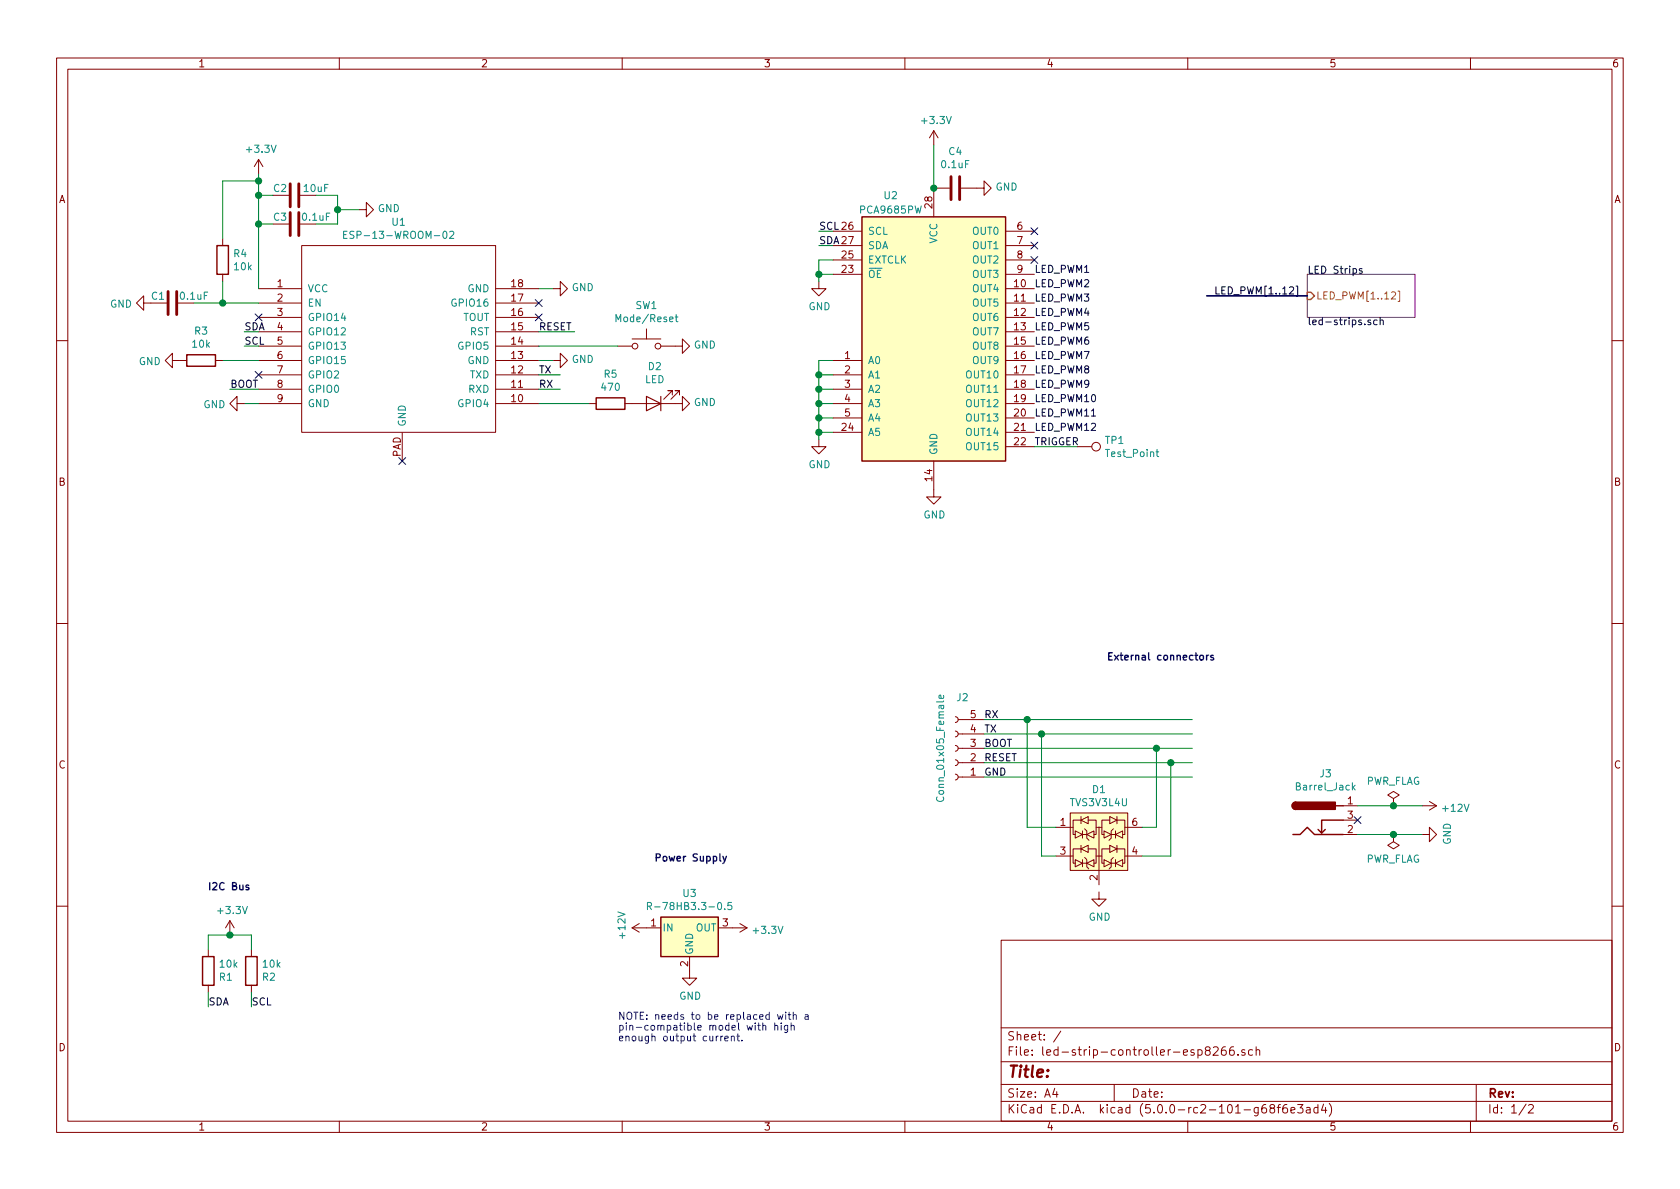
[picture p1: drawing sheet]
EESchema Schematic File Version 4
LIBS:led-strip-controller-esp8266-cache
EELAYER 26 0
EELAYER END
$Descr A4 11693 8268
encoding utf-8
Sheet 1 2
Title ""
Date ""
Rev ""
Comp ""
Comment1 ""
Comment2 ""
Comment3 ""
Comment4 ""
$EndDescr
$Comp
L ESP8266:ESP-13-WROOM-02 U1
U 1 1
P 2800 2300
F 0 "U1" H 2775 3065 50  0000 C CNN
F 1 "ESP-13-WROOM-02" H 2775 2974 50  0000 C CNN
F 2 "ESP8266:ESP-13-WROOM-02" H 2700 2300 50  0001 C CNN
F 3 "http://l0l.org.uk/2014/12/esp8266-modules-hardware-guide-gotta-catch-em-all/" H 2700 2300 50  0001 C CNN
	1    2800 2300
	1    0    0    -1  
$EndComp
$Comp
L power:GND #PWR0101
U 1 1
P 5700 3050
F 0 "#PWR0101" H 5700 2800 50  0001 C CNN
F 1 "GND" H 5705 2877 50  0000 C CNN
F 2 "" H 5700 3050 50  0001 C CNN
F 3 "" H 5700 3050 50  0001 C CNN
	1    5700 3050
	1    0    0    -1  
$EndComp
Wire Wire Line
	5700 2500 5700 2600
Wire Wire Line
	5700 2500 5800 2500
Wire Wire Line
	5800 2600 5700 2600
Connection ~ 5700 2600
Wire Wire Line
	5800 2700 5700 2700
Connection ~ 5700 2700
Wire Wire Line
	5700 2700 5700 2800
Wire Wire Line
	5800 2800 5700 2800
Connection ~ 5700 2800
Wire Wire Line
	5700 2800 5700 2900
Wire Wire Line
	5800 2900 5700 2900
Connection ~ 5700 2900
Wire Wire Line
	5700 2900 5700 3000
Wire Wire Line
	5800 3000 5700 3000
Wire Wire Line
	5700 2600 5700 2700
Wire Wire Line
	5800 1800 5700 1800
Wire Wire Line
	5700 1800 5700 1900
Wire Wire Line
	5700 1900 5800 1900
$Comp
L power:GND #PWR0102
U 1 1
P 5700 1950
F 0 "#PWR0102" H 5700 1700 50  0001 C CNN
F 1 "GND" H 5705 1777 50  0000 C CNN
F 2 "" H 5700 1950 50  0001 C CNN
F 3 "" H 5700 1950 50  0001 C CNN
	1    5700 1950
	1    0    0    -1  
$EndComp
Wire Wire Line
	5700 1900 5700 1950
Connection ~ 5700 1900
Wire Wire Line
	5700 3050 5700 3000
Connection ~ 5700 3000
$Comp
L power:GND #PWR0103
U 1 1
P 6500 3400
F 0 "#PWR0103" H 6500 3150 50  0001 C CNN
F 1 "GND" H 6505 3227 50  0000 C CNN
F 2 "" H 6500 3400 50  0001 C CNN
F 3 "" H 6500 3400 50  0001 C CNN
	1    6500 3400
	1    0    0    -1  
$EndComp
$Comp
L power:+3.3V #PWR0104
U 1 1
P 6600 2300
F 0 "#PWR0104" H 6600 2150 50  0001 C CNN
F 1 "+3.3V" H 6615 2473 50  0000 C CNN
F 2 "" H 6600 2300 50  0001 C CNN
F 3 "" H 6600 2300 50  0001 C CNN
	1    6600 2300
	1    0    0    -1  
$EndComp
Wire Wire Line
	5800 1600 5700 1600
Wire Wire Line
	5700 1700 5800 1700
Text Label 5700 1700 0    50   ~ 0
SDA
Text Label 5700 1600 0    50   ~ 0
SCL
Wire Wire Line
	1800 2300 1700 2300
Wire Wire Line
	1800 2400 1700 2400
Text Label 1700 2300 0    50   ~ 0
SDA
Text Label 1700 2400 0    50   ~ 0
SCL
Wire Wire Line
	6500 1000 6500 1300
$Comp
L Device:R R1
U 1 1
P 1450 6750
F 0 "R1" H 1520 6796 50  0000 L CNN
F 1 "10k" H 1520 6705 50  0000 L CNN
F 2 "Resistor_SMD:R_0805_2012Metric_Pad1.29x1.40mm_HandSolder" V 1380 6750 50  0001 C CNN
F 3 "~" H 1450 6750 50  0001 C CNN
	1    1450 6750
	1    0    0    1   
$EndComp
$Comp
L Device:R R2
U 1 1
P 1750 6750
F 0 "R2" H 1820 6796 50  0000 L CNN
F 1 "10k" H 1820 6705 50  0000 L CNN
F 2 "Resistor_SMD:R_0805_2012Metric_Pad1.29x1.40mm_HandSolder" V 1680 6750 50  0001 C CNN
F 3 "~" H 1750 6750 50  0001 C CNN
	1    1750 6750
	1    0    0    1   
$EndComp
Text Label 1450 7000 0    50   ~ 0
SDA
Wire Wire Line
	1450 7000 1450 6900
Wire Wire Line
	1750 7000 1750 6900
Text Label 1750 7000 0    50   ~ 0
SCL
Wire Wire Line
	1750 6600 1750 6500
Wire Wire Line
	1450 6500 1450 6600
$Comp
L power:+3.3V #PWR0105
U 1 1
P 1600 6500
F 0 "#PWR0105" H 1600 6350 50  0001 C CNN
F 1 "+3.3V" H 1615 6673 50  0000 C CNN
F 2 "" H 1600 6500 50  0001 C CNN
F 3 "" H 1600 6500 50  0001 C CNN
	1    1600 6500
	1    0    0    -1  
$EndComp
Wire Wire Line
	1450 6500 1600 6500
Connection ~ 1600 6500
Wire Wire Line
	1600 6500 1750 6500
$Comp
L Driver_LED:PCA9685PW U2
U 1 1
P 6500 2300
F 0 "U2" H 6200 3250 50  0000 C CNN
F 1 "PCA9685PW" H 6200 3150 50  0000 C CNN
F 2 "Package_SO:TSSOP-28_4.4x9.7mm_P0.65mm" H 6525 1325 50  0001 L CNN
F 3 "http://www.nxp.com/documents/data_sheet/PCA9685.pdf" H 6100 3000 50  0001 C CNN
	1    6500 2300
	1    0    0    -1  
$EndComp
Text Notes 1750 6200 2    50   ~ 10
I2C Bus
Wire Wire Line
	1800 1550 1800 2000
$Comp
L Device:C C3
U 1 1
P 2050 1550
F 0 "C3" V 2000 1450 50  0000 C CNN
F 1 "0.1uF" V 2000 1700 50  0000 C CNN
F 2 "Capacitor_SMD:C_0805_2012Metric_Pad1.29x1.40mm_HandSolder" H 2088 1400 50  0001 C CNN
F 3 "~" H 2050 1550 50  0001 C CNN
	1    2050 1550
	0    1    1    0   
$EndComp
$Comp
L Device:C C2
U 1 1
P 2050 1350
F 0 "C2" V 2000 1250 50  0000 C CNN
F 1 "10uF" V 2000 1500 50  0000 C CNN
F 2 "Capacitor_SMD:C_0805_2012Metric_Pad1.29x1.40mm_HandSolder" H 2088 1200 50  0001 C CNN
F 3 "~" H 2050 1350 50  0001 C CNN
	1    2050 1350
	0    1    1    0   
$EndComp
Wire Wire Line
	1800 1550 1900 1550
Wire Wire Line
	1800 1550 1800 1350
Wire Wire Line
	1800 1350 1900 1350
Connection ~ 1800 1550
$Comp
L power:GND #PWR0118
U 1 1
P 2500 1450
F 0 "#PWR0118" H 2500 1200 50  0001 C CNN
F 1 "GND" V 2505 1322 50  0000 R CNN
F 2 "" H 2500 1450 50  0001 C CNN
F 3 "" H 2500 1450 50  0001 C CNN
	1    2500 1450
	0    -1   -1   0   
$EndComp
Wire Wire Line
	2200 1350 2350 1350
Wire Wire Line
	2200 1550 2350 1550
Wire Wire Line
	2350 1550 2350 1450
Wire Wire Line
	2500 1450 2350 1450
Connection ~ 2350 1450
Wire Wire Line
	2350 1450 2350 1350
Wire Wire Line
	1800 1350 1800 1250
Connection ~ 1800 1350
$Comp
L power:+3.3V #PWR0119
U 1 1
P 1800 1200
F 0 "#PWR0119" H 1800 1050 50  0001 C CNN
F 1 "+3.3V" H 1815 1373 50  0000 C CNN
F 2 "" H 1800 1200 50  0001 C CNN
F 3 "" H 1800 1200 50  0001 C CNN
	1    1800 1200
	1    0    0    -1  
$EndComp
$Comp
L Device:R R4
U 1 1
P 1550 1800
F 0 "R4" H 1620 1846 50  0000 L CNN
F 1 "10k" H 1620 1755 50  0000 L CNN
F 2 "Resistor_SMD:R_0805_2012Metric_Pad1.29x1.40mm_HandSolder" V 1480 1800 50  0001 C CNN
F 3 "~" H 1550 1800 50  0001 C CNN
	1    1550 1800
	1    0    0    -1  
$EndComp
Wire Wire Line
	1800 2100 1550 2100
Wire Wire Line
	1550 2100 1550 1950
$Comp
L Device:C C1
U 1 1
P 1200 2100
F 0 "C1" V 1150 2000 50  0000 C CNN
F 1 "0.1uF" V 1150 2250 50  0000 C CNN
F 2 "Capacitor_SMD:C_0805_2012Metric_Pad1.29x1.40mm_HandSolder" H 1238 1950 50  0001 C CNN
F 3 "~" H 1200 2100 50  0001 C CNN
	1    1200 2100
	0    1    1    0   
$EndComp
$Comp
L power:GND #PWR0120
U 1 1
P 1050 2100
F 0 "#PWR0120" H 1050 1850 50  0001 C CNN
F 1 "GND" V 1055 1972 50  0000 R CNN
F 2 "" H 1050 2100 50  0001 C CNN
F 3 "" H 1050 2100 50  0001 C CNN
	1    1050 2100
	0    1    1    0   
$EndComp
Wire Wire Line
	1800 1250 1550 1250
Wire Wire Line
	1550 1250 1550 1650
Connection ~ 1800 1250
Wire Wire Line
	1800 1250 1800 1200
Wire Wire Line
	1800 2800 1700 2800
$Comp
L power:GND #PWR0121
U 1 1
P 1700 2800
F 0 "#PWR0121" H 1700 2550 50  0001 C CNN
F 1 "GND" V 1705 2672 50  0000 R CNN
F 2 "" H 1700 2800 50  0001 C CNN
F 3 "" H 1700 2800 50  0001 C CNN
	1    1700 2800
	0    1    1    0   
$EndComp
Wire Wire Line
	3750 2000 3850 2000
$Comp
L power:GND #PWR0122
U 1 1
P 3850 2000
F 0 "#PWR0122" H 3850 1750 50  0001 C CNN
F 1 "GND" V 3855 1872 50  0000 R CNN
F 2 "" H 3850 2000 50  0001 C CNN
F 3 "" H 3850 2000 50  0001 C CNN
	1    3850 2000
	0    -1   -1   0   
$EndComp
Wire Wire Line
	1800 2500 1550 2500
$Comp
L Device:R R3
U 1 1
P 1400 2500
F 0 "R3" V 1193 2500 50  0000 C CNN
F 1 "10k" V 1284 2500 50  0000 C CNN
F 2 "Resistor_SMD:R_0805_2012Metric_Pad1.29x1.40mm_HandSolder" V 1330 2500 50  0001 C CNN
F 3 "~" H 1400 2500 50  0001 C CNN
	1    1400 2500
	0    1    1    0   
$EndComp
$Comp
L power:GND #PWR0123
U 1 1
P 1250 2500
F 0 "#PWR0123" H 1250 2250 50  0001 C CNN
F 1 "GND" V 1255 2372 50  0000 R CNN
F 2 "" H 1250 2500 50  0001 C CNN
F 3 "" H 1250 2500 50  0001 C CNN
	1    1250 2500
	0    1    1    0   
$EndComp
Wire Wire Line
	1600 2700 1800 2700
$Comp
L power:GND #PWR0125
U 1 1
P 3850 2500
F 0 "#PWR0125" H 3850 2250 50  0001 C CNN
F 1 "GND" V 3855 2372 50  0000 R CNN
F 2 "" H 3850 2500 50  0001 C CNN
F 3 "" H 3850 2500 50  0001 C CNN
	1    3850 2500
	0    -1   -1   0   
$EndComp
Wire Wire Line
	3850 2500 3750 2500
Wire Wire Line
	3750 2600 3900 2600
Wire Wire Line
	3750 2700 3900 2700
Text Label 3750 2700 0    50   ~ 0
RX
Text Label 3750 2600 0    50   ~ 0
TX
NoConn ~ 3750 2200
NoConn ~ 3750 2100
NoConn ~ 1800 2600
NoConn ~ 1800 2200
NoConn ~ 2800 3200
$Comp
L power:+3.3V #PWR0126
U 1 1
P 6500 1000
F 0 "#PWR0126" H 6500 850 50  0001 C CNN
F 1 "+3.3V" H 6515 1173 50  0000 C CNN
F 2 "" H 6500 1000 50  0001 C CNN
F 3 "" H 6500 1000 50  0001 C CNN
	1    6500 1000
	1    0    0    -1  
$EndComp
Wire Wire Line
	1350 2100 1550 2100
Connection ~ 1550 2100
Wire Wire Line
	7200 3100 7500 3100
Text Label 7200 3100 0    50   ~ 0
TRIGGER
$Comp
L power:+12V #PWR0129
U 1 1
P 4500 6450
F 0 "#PWR0129" H 4500 6300 50  0001 C CNN
F 1 "+12V" H 4515 6623 50  0000 C CNN
F 2 "" H 4500 6450 50  0001 C CNN
F 3 "" H 4500 6450 50  0001 C CNN
	1    4500 6450
	0    -1   -1   0   
$EndComp
$Comp
L power:PWR_FLAG #FLG0103
U 1 1
P 9700 5600
F 0 "#FLG0103" H 9700 5675 50  0001 C CNN
F 1 "PWR_FLAG" H 9700 5773 50  0000 C CNN
F 2 "" H 9700 5600 50  0001 C CNN
F 3 "~" H 9700 5600 50  0001 C CNN
	1    9700 5600
	1    0    0    -1  
$EndComp
$Sheet
S 9100 1900 750  300 
U 5B138A36
F0 "LED Strips" 50
F1 "led-strips.sch" 50
F2 "LED_PWM[1..12]" I L 9100 2050 50 
$EndSheet
Text Label 7200 2900 0    50   ~ 0
LED_PWM11
Text Label 7200 2800 0    50   ~ 0
LED_PWM10
Text Label 7200 2700 0    50   ~ 0
LED_PWM9
Text Label 7200 2600 0    50   ~ 0
LED_PWM8
Text Label 7200 2500 0    50   ~ 0
LED_PWM7
Text Label 7200 2400 0    50   ~ 0
LED_PWM6
Text Label 7200 2300 0    50   ~ 0
LED_PWM5
Text Label 7200 2200 0    50   ~ 0
LED_PWM4
Text Label 7200 2100 0    50   ~ 0
LED_PWM3
Text Label 7200 2000 0    50   ~ 0
LED_PWM2
Text Label 7200 1900 0    50   ~ 0
LED_PWM1
Text Label 1800 2700 2    50   ~ 0
BOOT
Text Label 8450 2050 0    50   ~ 0
LED_PWM[1..12]
Wire Bus Line
	8400 2050 9100 2050
Text Label 7200 3000 0    50   ~ 0
LED_PWM12
NoConn ~ 7200 1800
NoConn ~ 7200 1700
NoConn ~ 7200 1600
Text Label 6850 5000 0    50   ~ 0
RX
Text Label 6850 5100 0    50   ~ 0
TX
Text Label 6850 5200 0    50   ~ 0
BOOT
Text Label 6850 5300 0    50   ~ 0
RESET
Text Label 6850 5400 0    50   ~ 0
GND
$Comp
L Connector:Test_Point TP1
U 1 1
P 7500 3100
F 0 "TP1" V 7454 3288 50  0000 L CNN
F 1 "Test_Point" V 7545 3288 50  0000 L CNN
F 2 "Connector_Pin:Pin_D1.0mm_L10.0mm" H 7700 3100 50  0001 C CNN
F 3 "~" H 7700 3100 50  0001 C CNN
	1    7500 3100
	0    1    1    0   
$EndComp
Text Label 3750 2300 0    50   ~ 0
RESET
Wire Wire Line
	3750 2300 4000 2300
$Comp
L Regulator_Switching:R-78HB3.3-0.5 U3
U 1 1
P 4800 6450
F 0 "U3" H 4800 6692 50  0000 C CNN
F 1 "R-78HB3.3-0.5" H 4800 6601 50  0000 C CNN
F 2 "Converter_DCDC:Converter_DCDC_RECOM_R-78HB-0.5_THT" H 4850 6200 50  0001 L CIN
F 3 "https://www.recom-power.com/pdf/Innoline/R-78HBxx-0.5_L.pdf" H 4800 6450 50  0001 C CNN
	1    4800 6450
	1    0    0    -1  
$EndComp
$Comp
L power:+12V #PWR0106
U 1 1
P 9900 5600
F 0 "#PWR0106" H 9900 5450 50  0001 C CNN
F 1 "+12V" V 9915 5728 50  0000 L CNN
F 2 "" H 9900 5600 50  0001 C CNN
F 3 "" H 9900 5600 50  0001 C CNN
	1    9900 5600
	0    1    1    0   
$EndComp
$Comp
L power:+3.3V #PWR0108
U 1 1
P 5100 6450
F 0 "#PWR0108" H 5100 6300 50  0001 C CNN
F 1 "+3.3V" V 5115 6578 50  0000 L CNN
F 2 "" H 5100 6450 50  0001 C CNN
F 3 "" H 5100 6450 50  0001 C CNN
	1    5100 6450
	0    1    1    0   
$EndComp
Text Notes 4300 7250 0    50   ~ 0
NOTE: needs to be replaced with a\npin-compatible model with high\nenough output current.
$Comp
L power:GND #PWR0107
U 1 1
P 4800 6750
F 0 "#PWR0107" H 4800 6500 50  0001 C CNN
F 1 "GND" H 4805 6577 50  0000 C CNN
F 2 "" H 4800 6750 50  0001 C CNN
F 3 "" H 4800 6750 50  0001 C CNN
	1    4800 6750
	1    0    0    -1  
$EndComp
$Comp
L power:PWR_FLAG #FLG0101
U 1 1
P 9700 5800
F 0 "#FLG0101" H 9700 5875 50  0001 C CNN
F 1 "PWR_FLAG" H 9700 5974 50  0000 C CNN
F 2 "" H 9700 5800 50  0001 C CNN
F 3 "~" H 9700 5800 50  0001 C CNN
	1    9700 5800
	-1   0    0    1   
$EndComp
$Comp
L power:GND #PWR0127
U 1 1
P 9900 5800
F 0 "#PWR0127" H 9900 5550 50  0001 C CNN
F 1 "GND" H 9905 5627 50  0000 C CNN
F 2 "" H 9900 5800 50  0001 C CNN
F 3 "" H 9900 5800 50  0001 C CNN
	1    9900 5800
	0    -1   -1   0   
$EndComp
Text Notes 7700 4600 0    50   ~ 10
External connectors
$Comp
L Connector:Barrel_Jack J3
U 1 1
P 9150 5700
F 0 "J3" H 9228 6025 50  0000 C CNN
F 1 "Barrel_Jack" H 9228 5934 50  0000 C CNN
F 2 "Connector_BarrelJack:BarrelJack_Horizontal" H 9200 5660 50  0001 C CNN
F 3 "~" H 9200 5660 50  0001 C CNN
	1    9150 5700
	1    0    0    -1  
$EndComp
Wire Wire Line
	9450 5600 9700 5600
Wire Wire Line
	9450 5800 9700 5800
Connection ~ 9700 5600
Wire Wire Line
	9700 5600 9900 5600
Connection ~ 9700 5800
Wire Wire Line
	9700 5800 9900 5800
Text Notes 4550 6000 0    50   ~ 10
Power Supply
NoConn ~ 9450 5700
$Comp
L Device:C C4
U 1 1
P 6650 1300
F 0 "C4" V 6902 1300 50  0000 C CNN
F 1 "0.1uF" V 6811 1300 50  0000 C CNN
F 2 "Capacitor_SMD:C_0805_2012Metric_Pad1.29x1.40mm_HandSolder" H 6688 1150 50  0001 C CNN
F 3 "~" H 6650 1300 50  0001 C CNN
	1    6650 1300
	0    -1   -1   0   
$EndComp
Connection ~ 6500 1300
$Comp
L power:GND #PWR05
U 1 1
P 6800 1300
F 0 "#PWR05" H 6800 1050 50  0001 C CNN
F 1 "GND" V 6805 1172 50  0000 R CNN
F 2 "" H 6800 1300 50  0001 C CNN
F 3 "" H 6800 1300 50  0001 C CNN
	1    6800 1300
	0    -1   -1   0   
$EndComp
$Comp
L my-kicad-symbols:TVS3V3L4U D1
U 1 1
P 7650 5850
F 0 "D1" H 7650 6215 50  0000 C CNN
F 1 "TVS3V3L4U" H 7650 6124 50  0000 C CNN
F 2 "Package_SO:TSOP-6_1.65x3.05mm_P0.95mm" H 6575 6300 50  0001 C CNN
F 3 "https://www.infineon.com/dgdl/TVS3V3L4U_rev_2_2.pdf?folderId=db3a30431f848401011fcbf2ab4c04c4&fileId=db3a3043382e837301385be7912532ed" H 6575 6300 50  0001 C CNN
	1    7650 5850
	1    0    0    -1  
$EndComp
$Comp
L power:GND #PWR0109
U 1 1
P 7650 6200
F 0 "#PWR0109" H 7650 5950 50  0001 C CNN
F 1 "GND" H 7655 6027 50  0000 C CNN
F 2 "" H 7650 6200 50  0001 C CNN
F 3 "" H 7650 6200 50  0001 C CNN
	1    7650 6200
	1    0    0    -1  
$EndComp
$Comp
L Connector:Conn_01x05_Female J2
U 1 1
P 6650 5200
F 0 "J2" H 6600 4850 50  0000 C CNN
F 1 "Conn_01x05_Female" V 6750 5200 50  0000 C CNN
F 2 "Connector_PinHeader_1.00mm:PinHeader_1x05_P1.00mm_Vertical" H 6650 5200 50  0001 C CNN
F 3 "~" H 6650 5200 50  0001 C CNN
	1    6650 5200
	-1   0    0    1   
$EndComp
Wire Wire Line
	6850 5000 7150 5000
Wire Wire Line
	6850 5100 7250 5100
Wire Wire Line
	6850 5200 8050 5200
Wire Wire Line
	7150 5000 7150 5750
Wire Wire Line
	7150 5750 7350 5750
Connection ~ 7150 5000
Wire Wire Line
	7150 5000 8300 5000
Wire Wire Line
	7250 5100 7250 5950
Wire Wire Line
	7250 5950 7350 5950
Connection ~ 7250 5100
Wire Wire Line
	7250 5100 8300 5100
Wire Wire Line
	7950 5750 8050 5750
Wire Wire Line
	7950 5950 8150 5950
Wire Wire Line
	6850 5300 8150 5300
Wire Wire Line
	6850 5400 8300 5400
Wire Wire Line
	8050 5750 8050 5200
Connection ~ 8050 5200
Wire Wire Line
	8050 5200 8300 5200
Wire Wire Line
	8150 5950 8150 5300
Connection ~ 8150 5300
Wire Wire Line
	8150 5300 8300 5300
$Comp
L Device:R R5
U 1 1
P 4250 2800
F 0 "R5" V 4043 2800 50  0000 C CNN
F 1 "470" V 4134 2800 50  0000 C CNN
F 2 "Resistor_SMD:R_0805_2012Metric_Pad1.29x1.40mm_HandSolder" V 4180 2800 50  0001 C CNN
F 3 "~" H 4250 2800 50  0001 C CNN
	1    4250 2800
	0    1    1    0   
$EndComp
$Comp
L Device:LED D2
U 1 1
P 4550 2800
F 0 "D2" H 4542 2545 50  0000 C CNN
F 1 "LED" H 4542 2636 50  0000 C CNN
F 2 "LED_SMD:LED_0805_2012Metric" H 4550 2800 50  0001 C CNN
F 3 "~" H 4550 2800 50  0001 C CNN
	1    4550 2800
	-1   0    0    1   
$EndComp
$Comp
L power:GND #PWR06
U 1 1
P 4700 2800
F 0 "#PWR06" H 4700 2550 50  0001 C CNN
F 1 "GND" V 4705 2672 50  0000 R CNN
F 2 "" H 4700 2800 50  0001 C CNN
F 3 "" H 4700 2800 50  0001 C CNN
	1    4700 2800
	0    -1   -1   0   
$EndComp
Wire Wire Line
	4100 2800 3750 2800
$Comp
L Switch:SW_Push SW1
U 1 1
P 4500 2400
F 0 "SW1" H 4500 2685 50  0000 C CNN
F 1 "Mode/Reset" H 4500 2594 50  0000 C CNN
F 2 "Button_Switch_THT:SW_PUSH_6mm" H 4500 2600 50  0001 C CNN
F 3 "" H 4500 2600 50  0001 C CNN
	1    4500 2400
	1    0    0    -1  
$EndComp
$Comp
L power:GND #PWR0110
U 1 1
P 4700 2400
F 0 "#PWR0110" H 4700 2150 50  0001 C CNN
F 1 "GND" V 4705 2272 50  0000 R CNN
F 2 "" H 4700 2400 50  0001 C CNN
F 3 "" H 4700 2400 50  0001 C CNN
	1    4700 2400
	0    -1   -1   0   
$EndComp
Wire Wire Line
	3750 2400 4300 2400
$EndSCHEMATC
